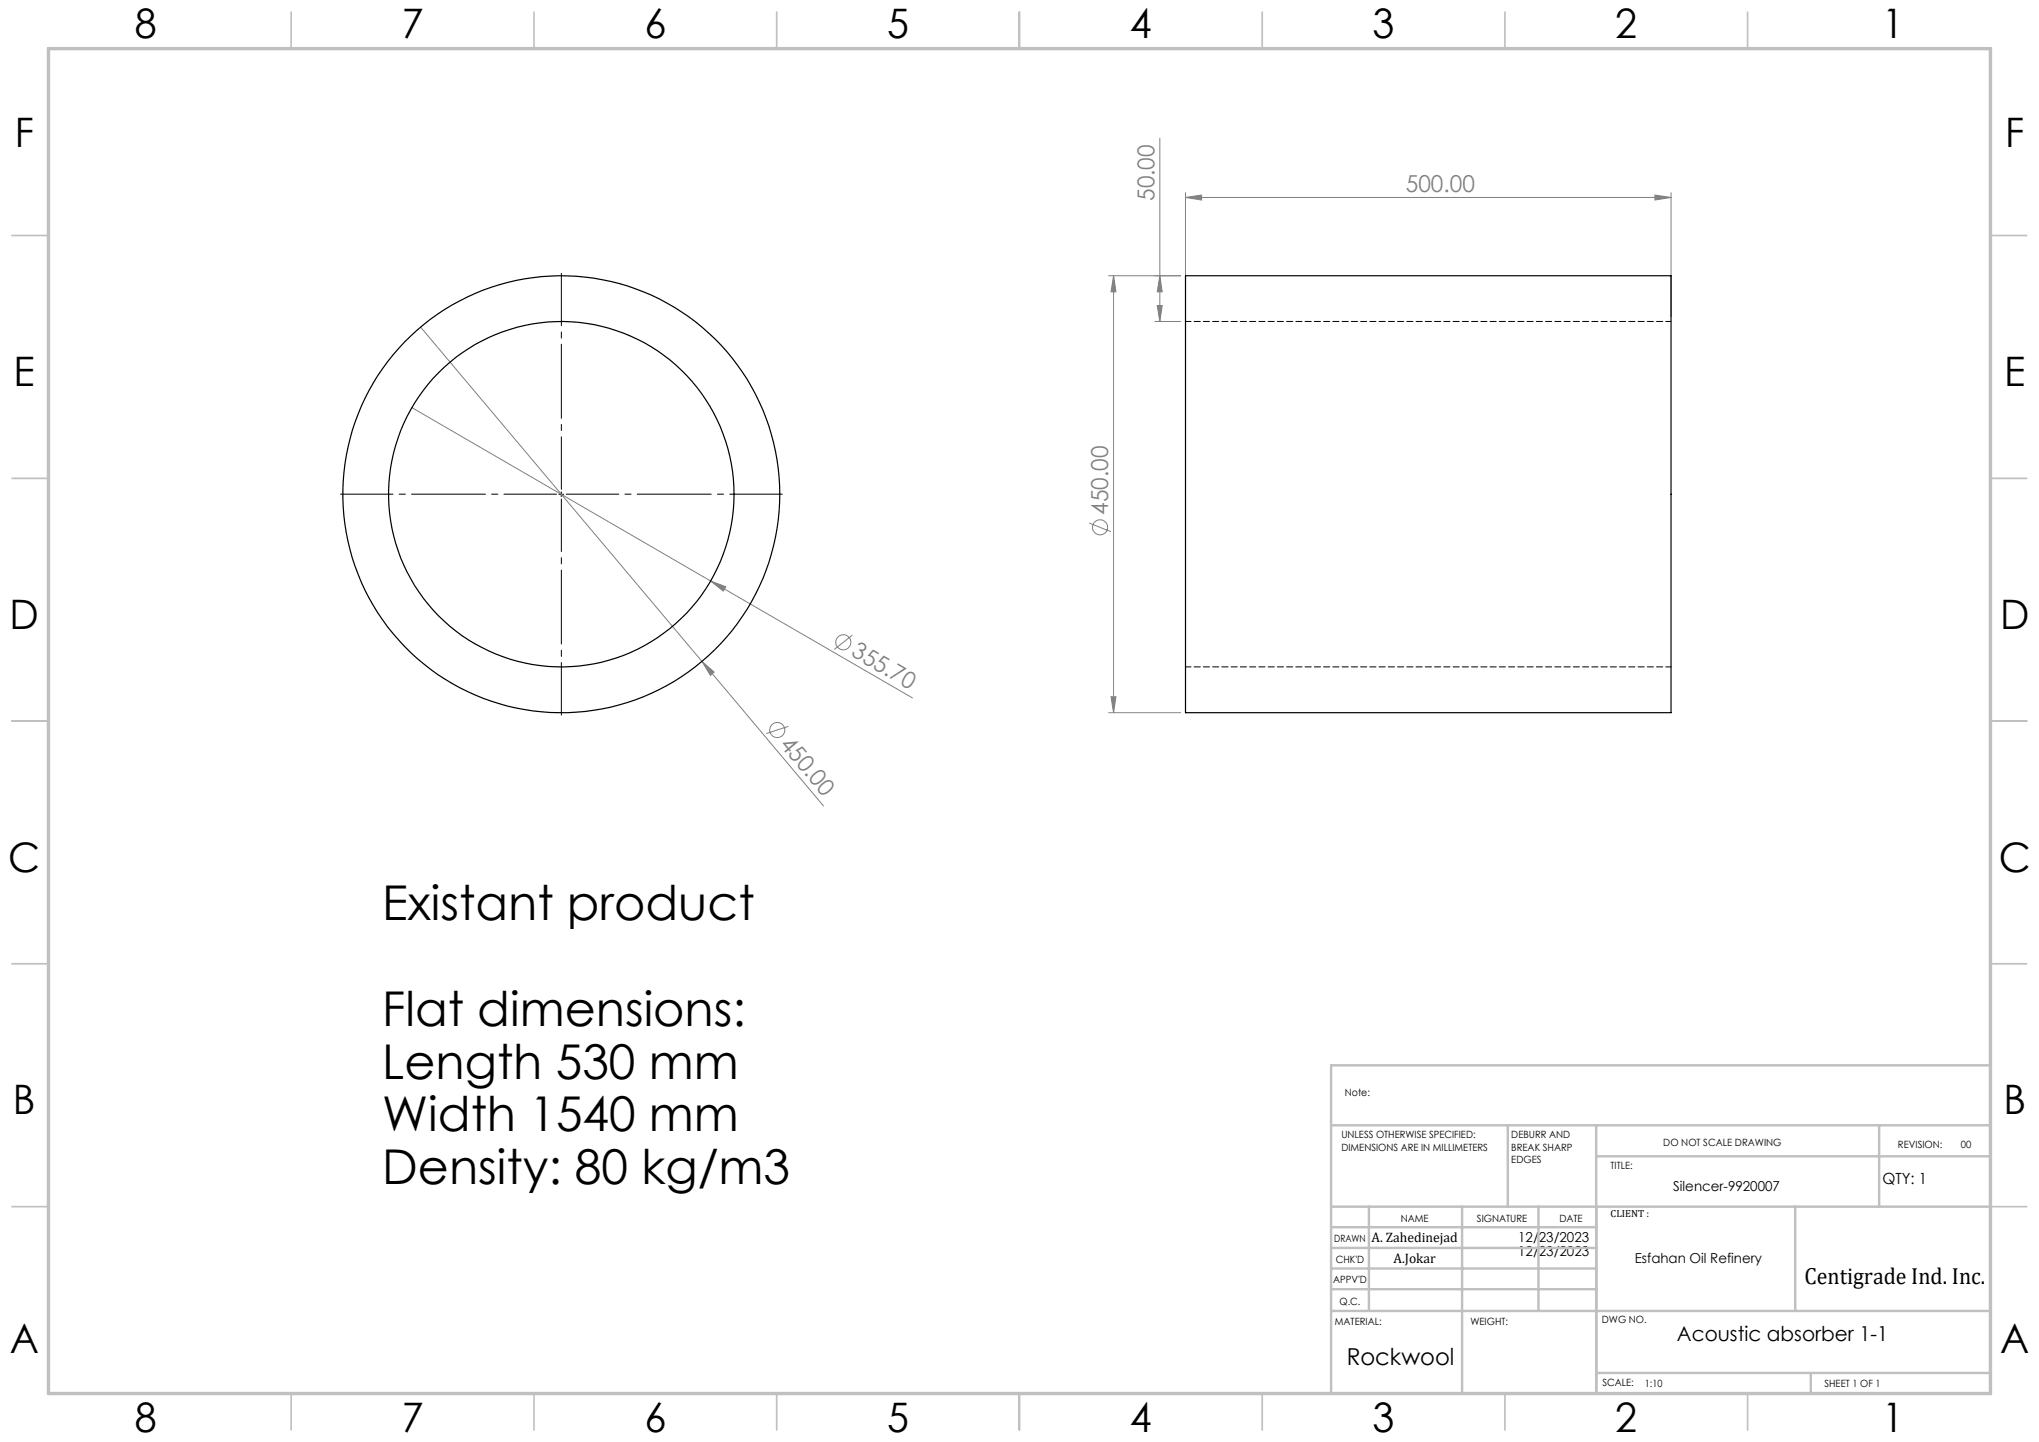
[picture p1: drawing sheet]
<svg xmlns="http://www.w3.org/2000/svg" width="420mm" height="297mm" viewBox="0 0 420 297" stroke-linecap="round" stroke-linejoin="round" font-family="sans-serif">
<g fill="none" stroke="#808080" stroke-width=".21">
<path d="M238.9 28.5v37.7M244.2 39.7v25.5M344.2 39.7v25.5M228.4 56.8h14.8M229.4 56.8l.5 3.3h-1.1zM229.4 56.8v90M238.9 56.8l.5 3.3h-1zM244.2 40.7l3.3-.5v1zM244.2 40.7h100M340.9 40.2l3.3 .5-3.3 .5zM86.6 67.4l58 68.8M237.9 66.2h5.3"/>
<path d="M238.4 62.9h1l-.5 3.3zM84.8 84l61.6 35.7M146.4 119.7l3.1 1.2-.5 .8zM146.4 119.7l41.6 24.1M224.4 107.7l4.4 1.8M144.6 136.2l2.5 2.2-.8 .7zM144.6 136.2l25 29.8M175.6 130.8l-3.8 3M162.4 149.6l-4.6 1.5M228.4 146.8h14.8M228.8 143.5h1.1l-.5 3.3z"/>
<circle cx="226.6" cy="108.6" r="1.55"/>
<circle cx="173.7" cy="132.3" r="1.56"/>
<circle cx="160.1" cy="150.4" r="1.57"/>
</g>
<path d="M114.6 101.8h-44.5M115.6 100.8v-44.5M115.6 102.8v44.5M116.6 101.8h44.5" fill="none" stroke="#000" stroke-width=".21" stroke-dasharray="15.2 1.3 1.3 1.3" stroke-dashoffset="4.4"/>
<path d="M115.1 101.8h1M115.6 101.3v1" fill="none" stroke="#000" stroke-width=".21"/>
<g fill="none" stroke="#c0c0c0" stroke-width=".35">
<path d="M60 2.5v7.5M110 2.5v7.5M160 2.5v7.5M210 2.5v7.5M260 2.5v7.5M310 2.5v7.5M360 2.5v7.5M2.5 48.5h7.5M410 48.5h7.5M2.5 98.5h7.5M410 98.5h7.5M2.5 148.5h7.5"/>
<path d="M410 148.5h7.5M2.5 198.5h7.5M410 198.5h7.5M2.5 248.5h7.5M410 248.5h7.5M60 287v7.5M110 287v7.5M160 287v7.5M210 287v7.5M260 287v7.5M310 287v7.5M360 287v7.5"/>
</g>
<g fill="none" stroke="#c0c0c0" stroke-width=".5">
<path d="M410 219.4h-135.8v67.4M274.2 231.8h135.8M310.6 231.8v16.7M328.8 231.8v55.2M328.8 238.2h81.2M387.1 231.8v16.7M274.2 248.5h135.8M274.2 257h54.6M274.2 252.8h54.6M282 248.5v21.5M301.2 248.5v38.3M316.9 248.5v21.5"/>
<path d="M369.8 248.5v21.5M274.2 265.5h54.6M274.2 261.3h54.6M274.2 270h135.8M328.8 282.8h81.2M373 282.8v4.2"/>
</g>
<path d="M10 10h400v277h-400z" fill="none" stroke="#c0c0c0" stroke-width=".7"/>
<g fill="#808080">
<path d="M144.6 136.2l2.5 2.2-.8 .7z"/>
<path d="M146.4 119.7l3.1 1.2-.5 .8z"/>
<path d="M340.9 40.2l3.3 .5-3.3 .5zM244.2 40.7l3.3-.5v1z"/>
<path d="M238.4 62.9h1l-.5 3.3zM238.9 56.8l.5 3.3h-1z"/>
<path d="M229.4 56.8l.5 3.3h-1.1zM228.8 143.5h1.1l-.5 3.3z"/>
</g>
<g fill="none" stroke="#000" stroke-width=".25">
<path d="M244.2 56.8h100v90h-100z"/>
<circle cx="115.6" cy="101.8" r="45"/>
<circle cx="115.6" cy="101.8" r="35.6"/>
</g>
<path d="M344.2 66.2h-100M244.2 137.3h100" fill="none" stroke="#000" stroke-width=".21" stroke-dasharray="1.3 .6" stroke-dashoffset=".2"/>
<g font-size="9.9">
<text x="78.7" y="189.5">Existant product</text>
<text x="78.7" y="211.3">Flat dimensions:</text>
<text x="78.7" y="222.2">Length 530 mm</text>
<text x="78.7" y="233">Width 1540 mm</text>
<text x="78.7" y="243.9">Density: 80 kg/m3</text>
</g>
<g font-size="8.4">
<text x="27.7" y="7.9">8</text>
<text x="82.7" y="7.9">7</text>
<text x="132.7" y="7.9">6</text>
<text x="182.7" y="7.9">5</text>
<text x="232.7" y="7.9">4</text>
<text x="282.7" y="7.9">3</text>
<text x="332.7" y="7.9">2</text>
<text x="387.7" y="7.9">1</text>
<text x="3" y="30.3">F</text>
<text x="413" y="30.3">F</text>
<text x="2.8" y="79.5">E</text>
<text x="412.8" y="79.5">E</text>
<text x="2" y="129.5">D</text>
<text x="412" y="129.5">D</text>
<text x="1.7" y="179.5">C</text>
<text x="411.7" y="179.5">C</text>
<text x="2.7" y="229.5">B</text>
<text x="412.7" y="229.5">B</text>
<text x="2" y="278.8">A</text>
<text x="412" y="278.8">A</text>
<text x="27.7" y="294.9">8</text>
<text x="82.7" y="294.9">7</text>
<text x="132.7" y="294.9">6</text>
<text x="182.7" y="294.9">5</text>
<text x="232.7" y="294.9">4</text>
<text x="282.7" y="294.9">3</text>
<text x="332.7" y="294.9">2</text>
<text x="387.7" y="294.9">1</text>
</g>
<g font-size="4.8" fill="#808080">
<text x="237.8" y="41.4" transform="rotate(-90 237.8 41.4)">50.00</text>
<text x="289.6" y="39.6">500.00</text>
<text x="228.3" y="106" transform="rotate(-90 228.3 106)">450.00</text>
<text x="175.1" y="135" transform="rotate(30 175.1 135)">355.70</text>
<text x="160.5" y="153.4" transform="rotate(50 160.5 153.4)">450.00</text>
</g>
<g font-size="4.8">
<text x="371.7" y="264.5">Centigrade Ind. Inc.</text>
<text x="277.4" y="281.1">Rockwool</text>
</g>
<text font-size="4.2" x="345.4" y="276.1">Acoustic absorber 1-1</text>
<text font-size="3.2" x="387.7" y="243.9">QTY: 1</text>
<g font-size="2.8">
<text x="344.7" y="245.3">Silencer-9920007</text>
<text x="282.5" y="255.9">A. Zahedinejad</text>
<text x="312.7" y="255.9">12/23/2023</text>
<text x="287" y="260.1">A.Jokar</text>
<text x="312.7" y="258.7">12/23/2023</text>
<text x="336.7" y="260.1">Esfahan Oil Refinery</text>
</g>
<g font-size="2.1">
<text x="277" y="225.8">Note:</text>
<text x="276.3" y="234.5">UNLESS OTHERWISE SPECIFIED:</text>
<text x="276.3" y="237">DIMENSIONS ARE IN MILLIMETERS</text>
<text x="311.3" y="234.5">DEBURR AND</text>
<text x="311.3" y="237">BREAK SHARP</text>
<text x="311.3" y="239.5">EDGES</text>
<text x="342.6" y="235.9">DO NOT SCALE DRAWING</text>
<text x="391" y="236.5">REVISION:</text>
<text x="403.9" y="236.5">00</text>
<text x="331.8" y="240.8">TITLE:</text>
<text x="288.5" y="251.7">NAME</text>
<text x="304.2" y="251.7">SIGNATURE</text>
<text x="321.2" y="251.7">DATE</text>
<text x="331.8" y="250.7">CLIENT :</text>
<text x="274.8" y="255.8">DRAWN</text>
<text x="275.1" y="260.1">CHK'D</text>
<text x="274.6" y="264.2">APPV'D</text>
<text x="275.9" y="268.7">Q.C.</text>
<text x="275" y="273">MATERIAL:</text>
<text x="302.9" y="273">WEIGHT:</text>
<text x="330" y="272.5">DWG NO.</text>
<text x="330.1" y="285.6">SCALE:</text>
<text x="338.8" y="285.6">1:10</text>
<text x="375.8" y="285.6">SHEET 1 OF 1</text>
</g>
</svg>
